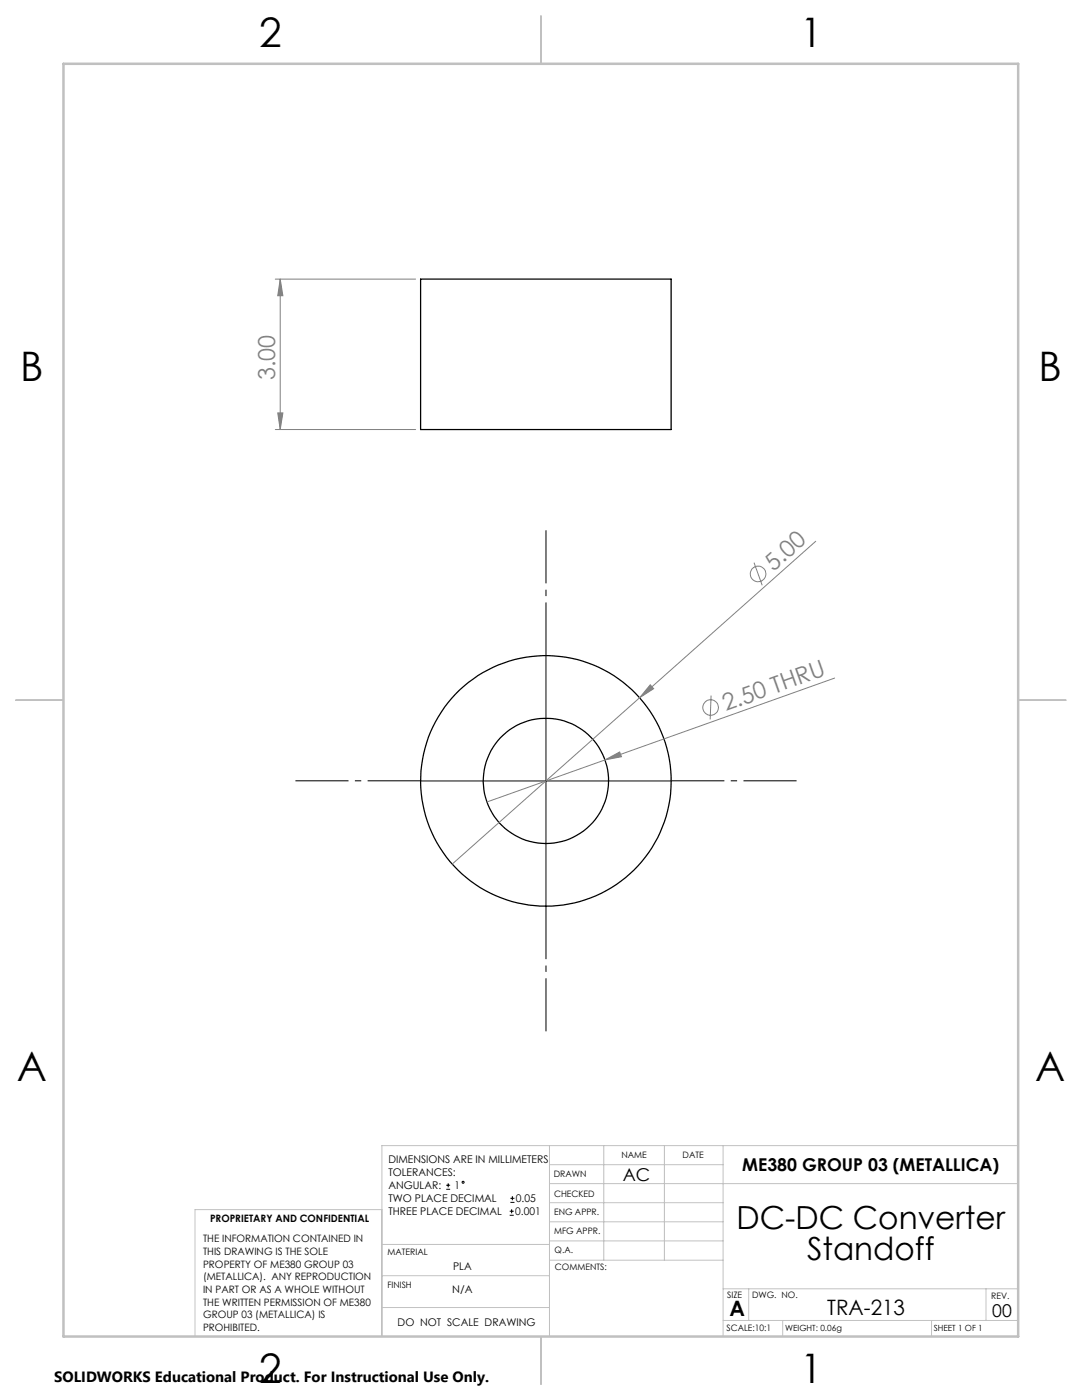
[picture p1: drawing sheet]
<svg xmlns="http://www.w3.org/2000/svg" width="216mm" height="279mm" viewBox="0 0 216 279" stroke-linecap="round" stroke-linejoin="round" font-family="sans-serif">
<g fill="none" stroke="#000" stroke-width=".25">
<path d="M83.9 55.7h50v30h-50z"/>
<circle cx="108.9" cy="155.8" r="12.5"/>
<circle cx="108.9" cy="155.8" r="25"/>
</g>
<g fill="none" stroke="#808080" stroke-width=".2">
<path d="M54.9 55.7h28M55.9 55.7l.5 3.3h-1zM55.9 55.7v30M54.9 85.7h28M55.4 82.4h1l-.5 3.3zM150.5 112.3l1.6 4.5M162.8 108l-72.6 64.4M129.8 136.7l.6 .7-2.8 1.8zM141.9 138.8l-.2 4.8M166.5 135.3l-69.3 24.8M120.7 151.7l2.9-1.6 .4 .9z"/>
<circle cx="151.3" cy="114.5" r="1.55"/>
<circle cx="141.8" cy="141.2" r="1.55"/>
</g>
<g fill="none" stroke="#000" stroke-width=".2">
<path d="M108.9 130.8v50M83.9 155.9h50M89 237.3h.8M89 236.5h.8M89.4 236.1v.9M101.8 240h.9M101.8 239.1h.9M102.2 238.7v.8M101.7 242.5h.8M101.7 241.7h.8M102.1 241.3v.8"/>
<circle cx="92.4" cy="235.9" r=".2"/>
</g>
<path d="M108.9 130.8v-25M83.9 155.8h-25M133.9 155.8h25M108.9 180.8v25" fill="none" stroke="#000" stroke-width=".2" stroke-dasharray="15.2 1.3 1.3 1.3" stroke-dashoffset="4.6" stroke-linecap="butt"/>
<g fill="none" stroke="#c0c0c0" stroke-width=".2">
<path d="M109.6 228.6v38.1M109.6 232.4h34.7M109.6 236.2h93.6M120.5 228.6v22.9M132.6 228.6v22.9M144.3 228.6v38.1M203.2 228.6h-127v38.1M76.2 254.6h33.4M76.2 248.4h33.4M76.2 241.4h-37.3v25.3M109.6 251.5h34.7M109.6 240h34.7"/>
<path d="M109.6 243.8h34.7M109.6 247.7h34.7M144.3 257.2h58.9M149.4 257.2v6.3M196.7 257.2v6.3M76.2 260.9h33.4M144.3 263.5h58.9M156.2 263.5v3.2M185.9 263.5v3.2"/>
</g>
<path d="M108 3.2v9.5M3.1 139.7h9.6M203.2 139.7h9.5M108 266.7v9.6" fill="none" stroke="#c0c0c0" stroke-width=".25"/>
<path d="M12.7 12.7h190.5v254h-190.5z" fill="none" stroke="#c0c0c0" stroke-width=".5"/>
<g fill="#808080">
<path d="M120.7 151.7l2.9-1.6 .4 .9z"/>
<path d="M129.8 136.7l.6 .7-2.8 1.8z"/>
<path d="M55.9 55.7l.5 3.3h-1zM55.4 82.4h1l-.5 3.3z"/>
</g>
<g font-size="8.1">
<text x="51.7" y="9.3">2</text>
<text x="159.7" y="9.3">1</text>
<text x="4" y="76">B</text>
<text x="207.2" y="76">B</text>
<text x="3.3" y="215.7">A</text>
<text x="206.5" y="215.7">A</text>
<text x="51.7" y="276">2</text>
<text x="159.7" y="276">1</text>
</g>
<g font-size="6.3">
<text x="147" y="245.4">DC-DC Converter</text>
<text x="161" y="251.4">Standoff</text>
</g>
<g font-size="4.7" fill="#808080">
<text x="54.9" y="75.9" transform="rotate(-90 54.9 75.9)">3.00</text>
<text x="154.3" y="114.1" transform="rotate(-42 154.3 114.1)">5.00</text>
<text x="144.8" y="141.9" transform="rotate(-20 144.8 141.9)">2.50 THRU</text>
</g>
<g font-size="4.2">
<text x="145.6" y="262.7">A</text>
<text x="165.1" y="262.4">TRA-213</text>
</g>
<g font-size="3.5">
<text x="148.1" y="233.6">ME380 GROUP 03 (METALLICA)</text>
<text x="124.3" y="235.6">AC</text>
<text x="198" y="262.8">00</text>
</g>
<text font-size="3" x="10.8" y="275.7">SOLIDWORKS Educational Product. For Instructional Use Only.</text>
<g font-size="2.1">
<text x="77.5" y="232.2">DIMENSIONS ARE IN MILLIMETERS</text>
<text x="77.5" y="234.7">TOLERANCES:</text>
<text x="77.5" y="237.3">ANGULAR:</text>
<text x="77.5" y="239.9">TWO PLACE DECIMAL</text>
<text x="90.7" y="237.3">1</text>
<text x="102.9" y="239.9">0.05</text>
<text x="77.5" y="242.5">THREE PLACE DECIMAL</text>
<text x="102.8" y="242.5">0.001</text>
<text x="90.4" y="253.4">PLA</text>
<text x="90.3" y="258.1">N/A</text>
<text x="79.3" y="264.6">DO NOT SCALE DRAWING</text>
</g>
<g font-size="2">
<text x="41.9" y="244">PROPRIETARY AND CONFIDENTIAL</text>
<text x="40.5" y="248">THE INFORMATION CONTAINED IN</text>
<text x="40.5" y="250.5">THIS DRAWING IS THE SOLE</text>
<text x="40.5" y="253">PROPERTY OF ME380 GROUP 03</text>
<text x="40.5" y="255.5">(METALLICA). ANY REPRODUCTION</text>
<text x="40.5" y="258.1">IN PART OR AS A WHOLE WITHOUT</text>
<text x="40.5" y="260.6">THE WRITTEN PERMISSION OF ME380</text>
<text x="40.5" y="263.1">GROUP 03 (METALLICA) IS</text>
<text x="40.5" y="265.6">PROHIBITED.</text>
</g>
<g font-size="1.8">
<text x="124" y="231.1">NAME</text>
<text x="136.2" y="231.1">DATE</text>
<text x="110.5" y="234.8">DRAWN</text>
<text x="110.5" y="238.9">CHECKED</text>
<text x="110.6" y="242.5">ENG APPR.</text>
<text x="77.3" y="250.5">MATERIAL</text>
<text x="110.6" y="246.3">MFG APPR.</text>
<text x="110.7" y="250">Q.A.</text>
<text x="77.3" y="257">FINISH</text>
<text x="110.7" y="253.5">COMMENTS:</text>
<text x="145.1" y="259">SIZE</text>
<text x="150.1" y="259.1">DWG. NO.</text>
<text x="197.8" y="259.2">REV.</text>
<text x="145" y="265.7">SCALE:10:1</text>
</g>
<g font-size="1.7">
<text x="156.7" y="265.7">WEIGHT: 0.06g</text>
<text x="186.3" y="265.7">SHEET 1 OF 1</text>
</g>
</svg>
